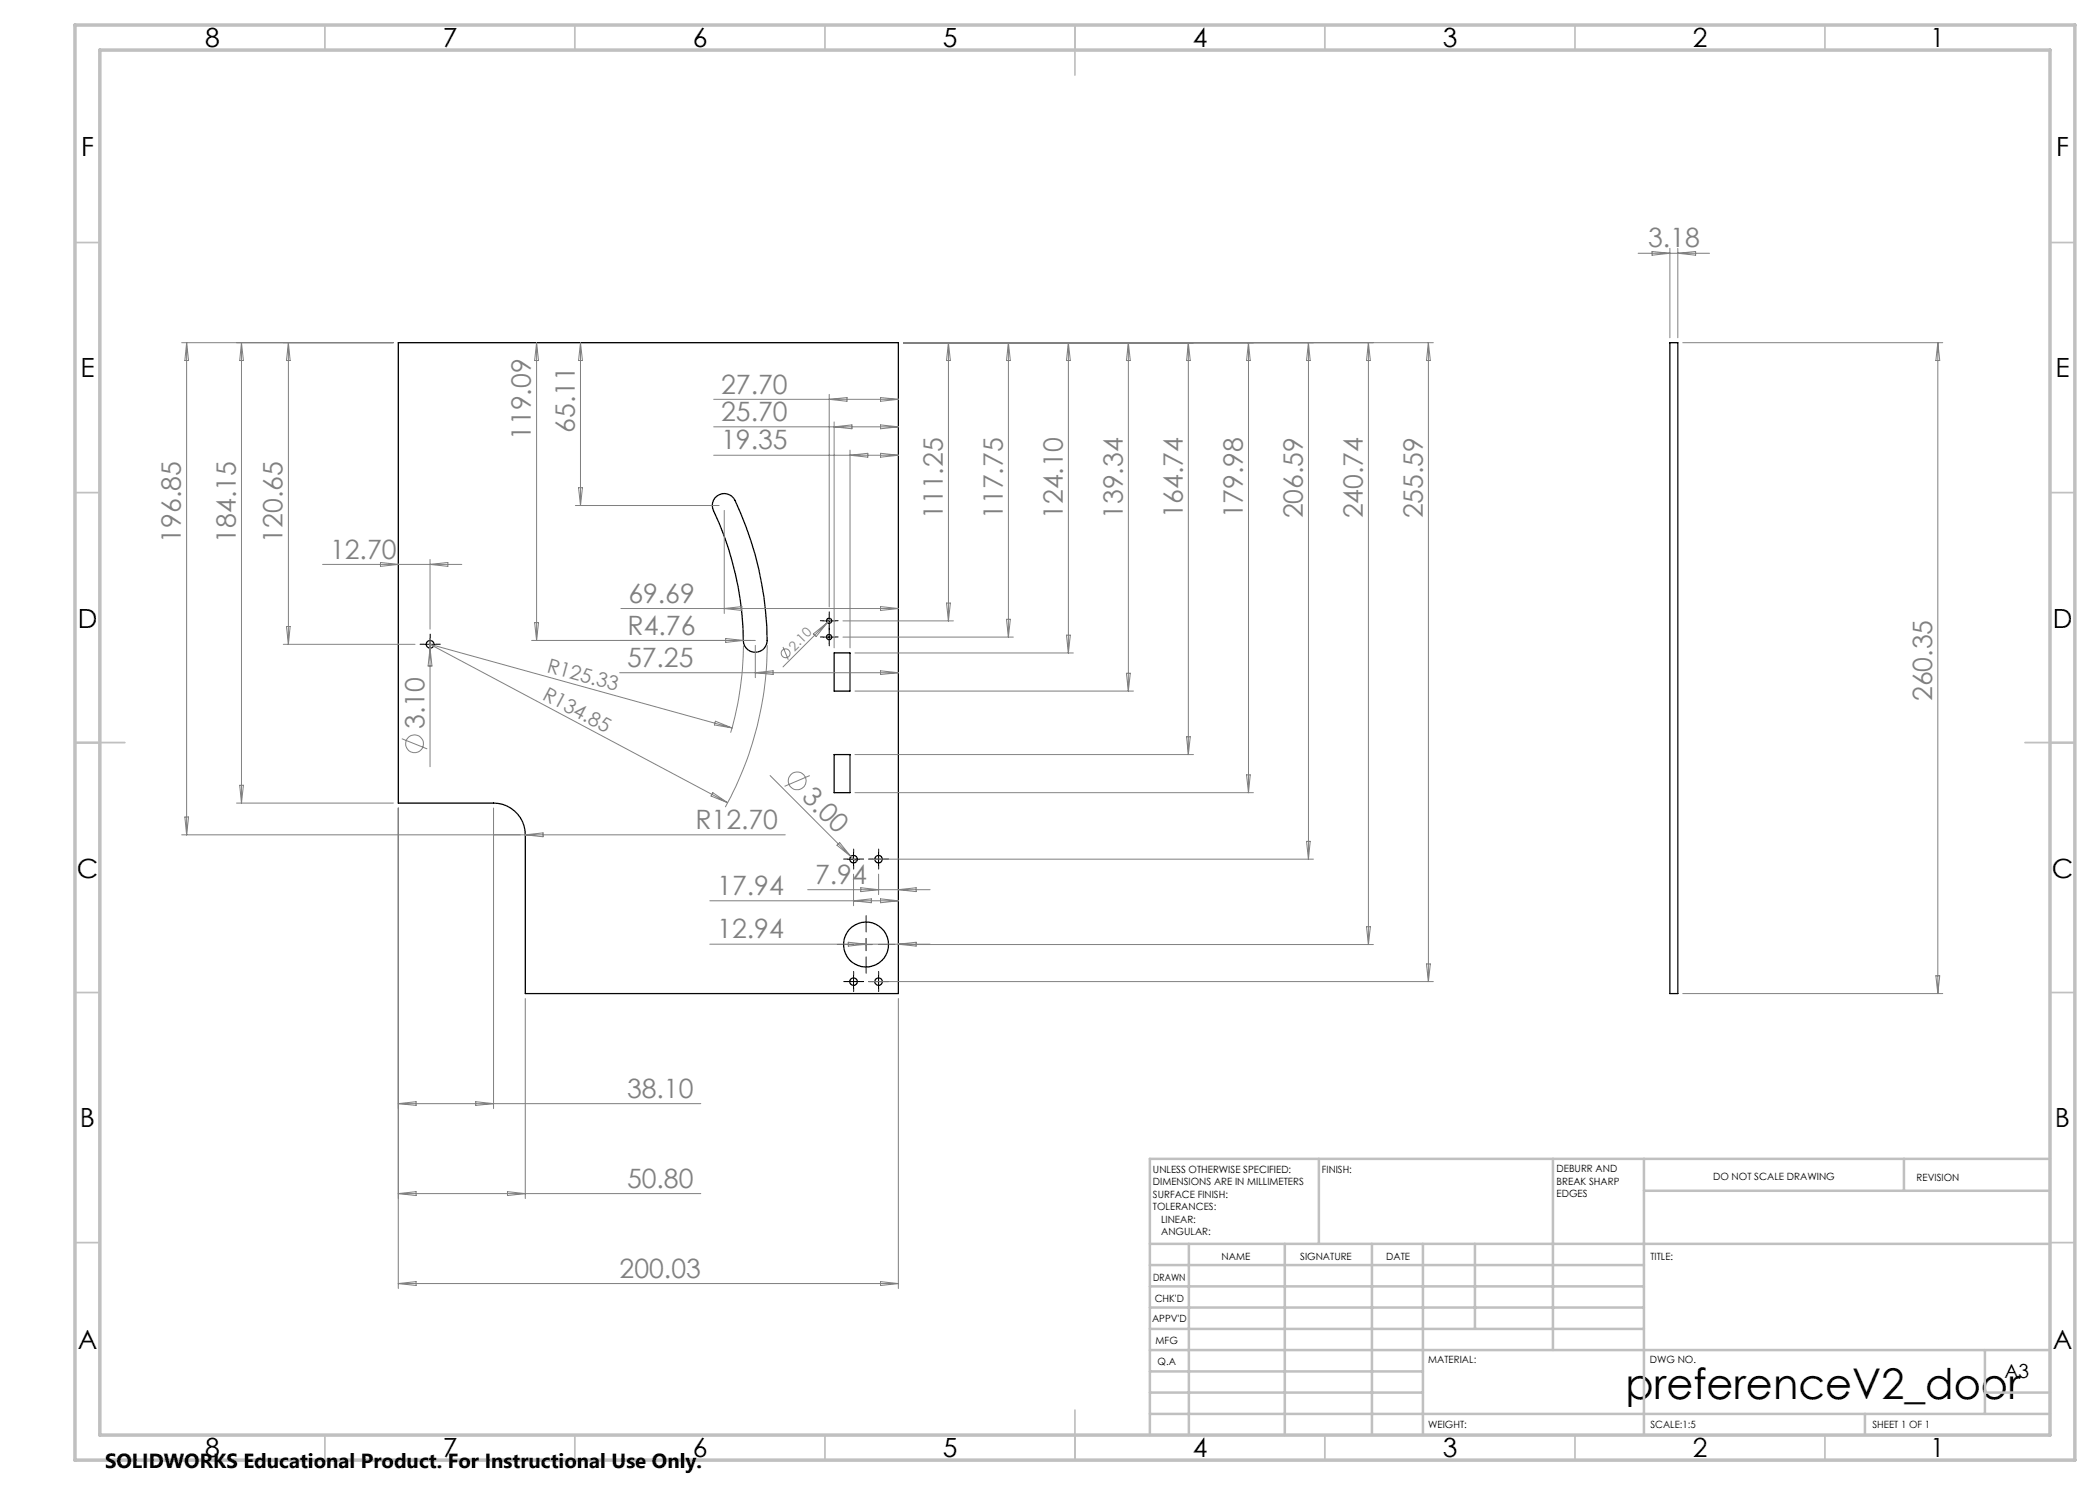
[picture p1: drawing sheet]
<svg xmlns="http://www.w3.org/2000/svg" width="420mm" height="297mm" viewBox="0 0 420 297" stroke-linecap="round" stroke-linejoin="round" font-family="sans-serif">
<g fill="none" stroke="#000" stroke-width=".25">
<path d="M79.7 68.5h100v130.2h-74.6v-31.7a6.3 6.3 0 0 0-6.4-6.4h-19zM334 68.5h1.6v130.2h-1.6zM143 99.6a2.39 2.39 0 0 1 4 .5 66.3 66.3 0 0 1 6.4 28.5 2.39 2.39 0 0 1-2.6 1.8 2.39 2.39 0 0 1-2.1-2.3 64.2 64.2 0 0 0-6.2-26.5 2.38 2.38 0 0 1 .5-2zM166.8 130.6h3.2v7.6h-3.2zM166.8 150.9h3.2v7.6h-3.2z"/>
<circle cx="86" cy="128.9" r=".77"/>
<circle cx="165.8" cy="124.2" r=".52"/>
<circle cx="165.8" cy="127.4" r=".52"/>
<circle cx="170.7" cy="171.8" r=".75"/>
<circle cx="175.7" cy="171.8" r=".75"/>
<circle cx="170.7" cy="196.3" r=".74"/>
<circle cx="173.2" cy="188.9" r="4.5"/>
<circle cx="175.7" cy="196.3" r=".74"/>
</g>
<g fill="none" stroke="#808080" stroke-width=".2">
<path d="M327.6 50.7h14.3M330.4 50.3l3.6 .4-3.6 .3zM334 49.7v17.9M335.6 49.7v17.9M335.6 50.7l3.5-.4v.7zM37.3 68.5l.4 3.6h-.7zM37.3 68.5v98.5M48.3 68.5l.4 3.6h-.8zM48.3 68.5v92.1M57.7 68.5l.3 3.6h-.7zM57.7 68.5v60.4M78.7 68.5h-42.4"/>
<path d="M107.3 68.5l.4 3.6h-.8zM107.3 68.5v59.6M116.1 68.5l.4 3.6h-.8zM116.1 68.5v32.6M142.7 79.9h37M165.8 78.9v42.5M165.8 79.9l3.6-.4v.8zM176.1 79.5l3.6 .4-3.6 .4zM180.7 68.5h106M189.7 68.5l.4 3.6h-.8zM189.7 68.5v55.7M201.7 68.5l.4 3.6h-.8z"/>
<path d="M201.7 68.5v58.9M213.7 68.5l.4 3.6h-.8zM213.7 68.5v62.1M225.7 68.5l.4 3.6h-.8zM225.7 68.5v69.7M237.7 68.5l.4 3.6h-.8zM237.7 68.5v82.4M249.7 68.5l.3 3.6h-.7zM249.7 68.5v90M261.7 68.5l.3 3.6h-.7zM261.7 68.5v103.3M273.7 68.5l.4 3.6h-.8z"/>
<path d="M273.7 68.5v120.4M285.7 68.5l.4 3.6h-.8zM285.7 68.5v127.8M336.5 68.5h52M387.6 68.5v130.2M387.6 68.5l.3 3.6h-.7zM115.7 97.5h.8l-.4 3.6zM142.7 91h37M142.7 85.4h37M166.8 84.4v45.2M166.8 85.4l3.6-.4v.8zM170 90v39.6"/>
<path d="M170 91l3.6-.3v.7zM176.1 85l3.6 .4-3.6 .4zM176.1 90.7l3.6 .3-3.6 .4zM64.5 112.9h27.9M76.1 112.5l3.6 .4-3.6 .4zM86 111.9v13.9M86 112.9l3.6-.4v.8zM115.1 101.1h28.7M144.9 102.1v20.6M56.7 128.9h26.3M57.3 125.3h.7l-.3 3.6zM86 128.1v25.2"/>
<path d="M86 129.6l.4 3.6h-.8zM106.9 124.5h.8l-.4 3.6zM123.9 134.5h55.8M124.2 121.7h55.5M144.9 121.7l3.5-.4v.8zM145.1 127.7l3.6 .4-3.6 .4zM148.7 129.1a63.8 63.8 0 0 1-2.6 17.4M148.8 127.2h.1M151.1 128.1h-44.8M151.1 129.1v6.4M151.1 134.5l3.5-.3v.7zM153.5 129a67.3 67.3 0 0 1-8.4 32.4"/>
<path d="M156.6 129.4l1.1 2.5M162.7 126.8l2.8-2.3-2.3 2.8zM166.2 123.8l-9.6 9.6M168.6 127.4h34.1M168.6 124.2h22.1M171 130.6h43.7M171 138.2h55.7M176.1 121.3l3.6 .4-3.6 .4zM176.1 134.2l3.6 .3-3.6 .4zM189.3 120.6h.8l-.4 3.6zM201.3 123.9h.8l-.4 3.5zM213.3 127h.8l-.4 3.6z"/>
<path d="M225.3 134.7h.8l-.4 3.5zM47.9 157.1h.8l-.4 3.5zM80.4 147.7l5 2.1M142.6 158.5l2.9 2-3.3-1.3zM143.1 144.2l3.3 1.4-3.5-.6zM146.4 145.6l-60.4-16.7 59.5 31.6M154 155.1l16.2 16.2M162 155.1l-5.1 2.2M171 150.9h67.7M171 158.5h79.7M237.3 147.4h.8l-.4 3.5zM249.3 155h.7l-.3 3.5z"/>
<path d="M37 163.4h.7l-.4 3.6zM47.3 160.6h31.4M79.7 161.6v96.1M98.7 161.6v60.1M105.1 167l3.5-.4v.8zM157.1 167h-120.8M161.5 177.9h24.5M167.4 169l.5-.5 2.3 2.8zM170.2 171.3l1 1.1M170.7 174.8v6.3M172.2 177.5l3.5 .4-3.5 .4zM173.7 171.8h89"/>
<path d="M175.7 174.8v4.1M176.1 179.8l3.6 .4-3.6 .3zM179.7 177.9l3.5-.4v.8zM261.3 168.3h.7l-.3 3.5zM105.1 199.7v40M142 180.2h37.7M142 188.8h44M169.7 188.5l3.5 .3-3.5 .4zM170.7 180.2l3.6-.4v.7zM173.7 196.3h113M179.7 199.7v58M179.7 188.8l3.5-.3v.7z"/>
<path d="M180 188.9h94.7M273.3 185.3h.8l-.4 3.6zM285.3 192.8h.8l-.4 3.5zM336.5 198.7h52M387.2 195.2h.7l-.3 3.5zM79.7 238.7h60.5M79.7 238.7l3.5-.4v.8zM79.7 220.7l3.5-.4v.8zM79.7 220.7h60.5M95.1 220.3l3.6 .4-3.6 .4zM101.5 238.3l3.6 .4-3.6 .4zM79.7 256.7l3.5-.4v.8z"/>
<path d="M79.7 256.7h100M176.1 256.3l3.6 .4-3.6 .4z"/>
<circle cx="157.1" cy="130.7" r=".9"/>
<circle cx="82.9" cy="148.7" r="1.79"/>
<circle cx="159.4" cy="156.2" r="1.79"/>
</g>
<g fill="none" stroke="#000" stroke-width=".2" stroke-dasharray="15.2 1.3 1.3 1.3">
<path d="M84.8 128.8h-.8M86 127.6v-.8M86 130.1v.8M87.3 128.8h.8M164.6 127.4h-.5M164.6 124.1h-.5M165.8 126.1v-.5M165.8 128.6v.6M165.8 122.9v-.5M165.8 125.4v.5M167.1 127.4h.5M167.1 124.1h.5"/>
<path d="M169.5 171.8h-.8M170.7 170.6v-.8M170.7 173.1v.7M172 171.8h.7M174.5 171.8h-.8M175.7 170.6v-.8M175.7 173.1v.7M177 171.8h.7M169.5 196.3h-.8M170.7 195.1v-.8M170.7 197.6v.7M170.7 188.9h-3.2"/>
<path d="M172 196.3h.7M173.2 186.4v-3.3M173.2 191.4v3.2M174.5 196.3h-.8M175.7 188.9h3.3M175.7 195.1v-.8M175.7 197.6v.7M177 196.3h.7"/>
</g>
<g fill="none" stroke="#000" stroke-width=".2">
<path d="M84.8 128.9h2.5M86 127.6v2.5M164.6 127.4h2.5M164.6 124.2h2.5M165.8 122.9v2.5M165.8 126.1v2.6M169.5 171.8h2.4M170.7 170.6v2.5M174.4 171.8h2.6M175.7 170.6v2.5M169.5 196.3h2.4M170.7 195.1v2.5"/>
<path d="M171.9 188.9h2.5M173.2 187.7v2.4M174.4 196.3h2.6M175.7 195.1v2.5"/>
</g>
<g fill="none" stroke="#c0c0c0" stroke-width=".35">
<path d="M65 5v5M115 5v5M165 5v5M215 5v10M265 5v5M315 5v5M365 5v5M15 48.5h5M410 48.5h5M15 98.5h5M410 98.5h5M15 148.5h10"/>
<path d="M405 148.5h10M15 198.5h5M410 198.5h5M15 248.5h5M410 248.5h5M65 287v5M115 287v5M165 287v5M215 282v10M265 287v5M315 287v5M365 287v5"/>
</g>
<g fill="none" stroke="#c0c0c0" stroke-width=".5">
<path d="M263.8 231.8v17M310.6 231.8v38.2M328.8 231.8v55.2M328.8 238.2h81.2M380.8 231.8v6.4M410 231.8h-180v55.2M230 248.8h180M230 257.3h98.8M230 253h98.8M237.8 248.8v38.2M257 248.8v38.2M274.4 248.8v38.2"/>
<path d="M284.6 248.8v38.2M295 248.8v17M230 265.8h98.8M230 261.5h98.8M230 278.5h54.6M230 274.3h54.6M230 270h180M397 278.5h13M397 270v12.8M230 282.8h180M373 282.8v4.2"/>
</g>
<path d="M15 5h400v287h-400zM20 10h390v277h-390z" fill="none" stroke="#c0c0c0" stroke-width=".7"/>
<text font-size="8.5" x="325.1" y="279.7">preferenceV2_door</text>
<g font-size="5.3">
<text x="41" y="9.5">8</text>
<text x="88.5" y="9.5">7</text>
<text x="138.5" y="9.5">6</text>
<text x="188.5" y="9.5">5</text>
<text x="238.5" y="9.5">4</text>
<text x="288.5" y="9.5">3</text>
<text x="338.5" y="9.5">2</text>
<text x="386" y="9.5">1</text>
<text x="16.2" y="31.2">F</text>
<text x="411.2" y="31.2">F</text>
<text x="16.1" y="75.5">E</text>
<text x="411.1" y="75.5">E</text>
<text x="15.5" y="125.5">D</text>
<text x="410.5" y="125.5">D</text>
<text x="15.4" y="175.5">C</text>
<text x="410.4" y="175.5">C</text>
<text x="16" y="225.5">B</text>
<text x="411" y="225.5">B</text>
<text x="15.5" y="269.7">A</text>
<text x="410.5" y="269.7">A</text>
<text x="41" y="291.5">8</text>
<text x="88.5" y="291.5">7</text>
<text x="138.5" y="291.5">6</text>
<text x="188.5" y="291.5">5</text>
<text x="238.5" y="291.5">4</text>
<text x="288.5" y="291.5">3</text>
<text x="338.5" y="291.5">2</text>
<text x="386" y="291.5">1</text>
</g>
<g font-size="5.3" fill="#808080">
<text x="329.6" y="49.5">3.18</text>
<text x="144.2" y="78.7">27.70</text>
<text x="106.2" y="88" transform="rotate(-90 106.2 88)">119.09</text>
<text x="115" y="86.5" transform="rotate(-90 115 86.5)">65.11</text>
<text x="144.2" y="89.9">19.35</text>
<text x="144.2" y="84.2">25.70</text>
<text x="188.5" y="103.8" transform="rotate(-90 188.5 103.8)">111.25</text>
<text x="200.5" y="103.8" transform="rotate(-90 200.5 103.8)">117.75</text>
<text x="212.5" y="103.8" transform="rotate(-90 212.5 103.8)">124.10</text>
<text x="224.5" y="103.8" transform="rotate(-90 224.5 103.8)">139.34</text>
<text x="236.5" y="103.7" transform="rotate(-90 236.5 103.7)">164.74</text>
<text x="248.5" y="103.7" transform="rotate(-90 248.5 103.7)">179.98</text>
<text x="260.5" y="103.7" transform="rotate(-90 260.5 103.7)">206.59</text>
<text x="272.5" y="103.7" transform="rotate(-90 272.5 103.7)">240.74</text>
<text x="284.5" y="103.7" transform="rotate(-90 284.5 103.7)">255.59</text>
<text x="36.2" y="108.5" transform="rotate(-90 36.2 108.5)">196.85</text>
<text x="47.2" y="108.5" transform="rotate(-90 47.2 108.5)">184.15</text>
<text x="56.5" y="108.5" transform="rotate(-90 56.5 108.5)">120.65</text>
<text x="66" y="111.7">12.70</text>
<text x="125.7" y="120.5">69.69</text>
<text x="125.5" y="127">R4.76</text>
<text x="125.4" y="133.4">57.25</text>
<text x="386.4" y="140.2" transform="rotate(-90 386.4 140.2)">260.35</text>
<text x="84.9" y="145.8" transform="rotate(-90 84.9 145.8)">3.10</text>
<text x="160.1" y="159.6" transform="rotate(45 160.1 159.6)">3.00</text>
<text x="139.1" y="165.8">R12.70</text>
<text x="143.5" y="179">17.94</text>
<text x="163" y="176.8">7.94</text>
<text x="143.5" y="187.7">12.94</text>
<text x="125.4" y="219.5">38.10</text>
<text x="125.4" y="237.5">50.80</text>
<text x="123.9" y="255.5">200.03</text>
</g>
<text font-size="4.1" x="21" y="293.7">SOLIDWORKS Educational Product. For Instructional Use Only.</text>
<g font-size="4" fill="#808080">
<text x="109.2" y="134.4" transform="rotate(15 109.2 134.4)">R125.33</text>
<text x="108.3" y="139.7" transform="rotate(28 108.3 139.7)">R134.85</text>
</g>
<text font-size="3.9" x="400.9" y="275.5">A3</text>
<text font-size="2.7" fill="#808080" x="158.9" y="130.3" transform="rotate(-45 158.9 130.3)">2.10</text>
<g font-size="2">
<text x="230.6" y="234.6">UNLESS OTHERWISE SPECIFIED:</text>
<text x="230.6" y="237.1">DIMENSIONS ARE IN MILLIMETERS</text>
<text x="230.6" y="239.6">SURFACE FINISH:</text>
<text x="264.4" y="234.6">FINISH:</text>
<text x="311.3" y="234.5">DEBURR AND</text>
<text x="311.3" y="237">BREAK SHARP</text>
<text x="311.3" y="239.5">EDGES</text>
<text x="342.6" y="236">DO NOT SCALE DRAWING</text>
<text x="383.3" y="236.2">REVISION</text>
<text x="230.6" y="242.1">TOLERANCES:</text>
<text x="232.2" y="244.6">LINEAR:</text>
<text x="232.2" y="247.1">ANGULAR:</text>
<text x="244.3" y="252">NAME</text>
<text x="260" y="251.9">SIGNATURE</text>
<text x="277.2" y="251.9">DATE</text>
<text x="330.1" y="251.9">TITLE:</text>
<text x="230.6" y="256.1">DRAWN</text>
<text x="230.9" y="260.3">CHK'D</text>
<text x="230.4" y="264.4">APPV'D</text>
<text x="231.1" y="268.8">MFG</text>
<text x="231.5" y="273">Q.A</text>
<text x="285.6" y="272.5">MATERIAL:</text>
<text x="330" y="272.5">DWG NO.</text>
<text x="285.6" y="285.5">WEIGHT:</text>
<text x="330.1" y="285.6">SCALE:1:5</text>
<text x="374.5" y="285.6">SHEET 1 OF 1</text>
</g>
</svg>
